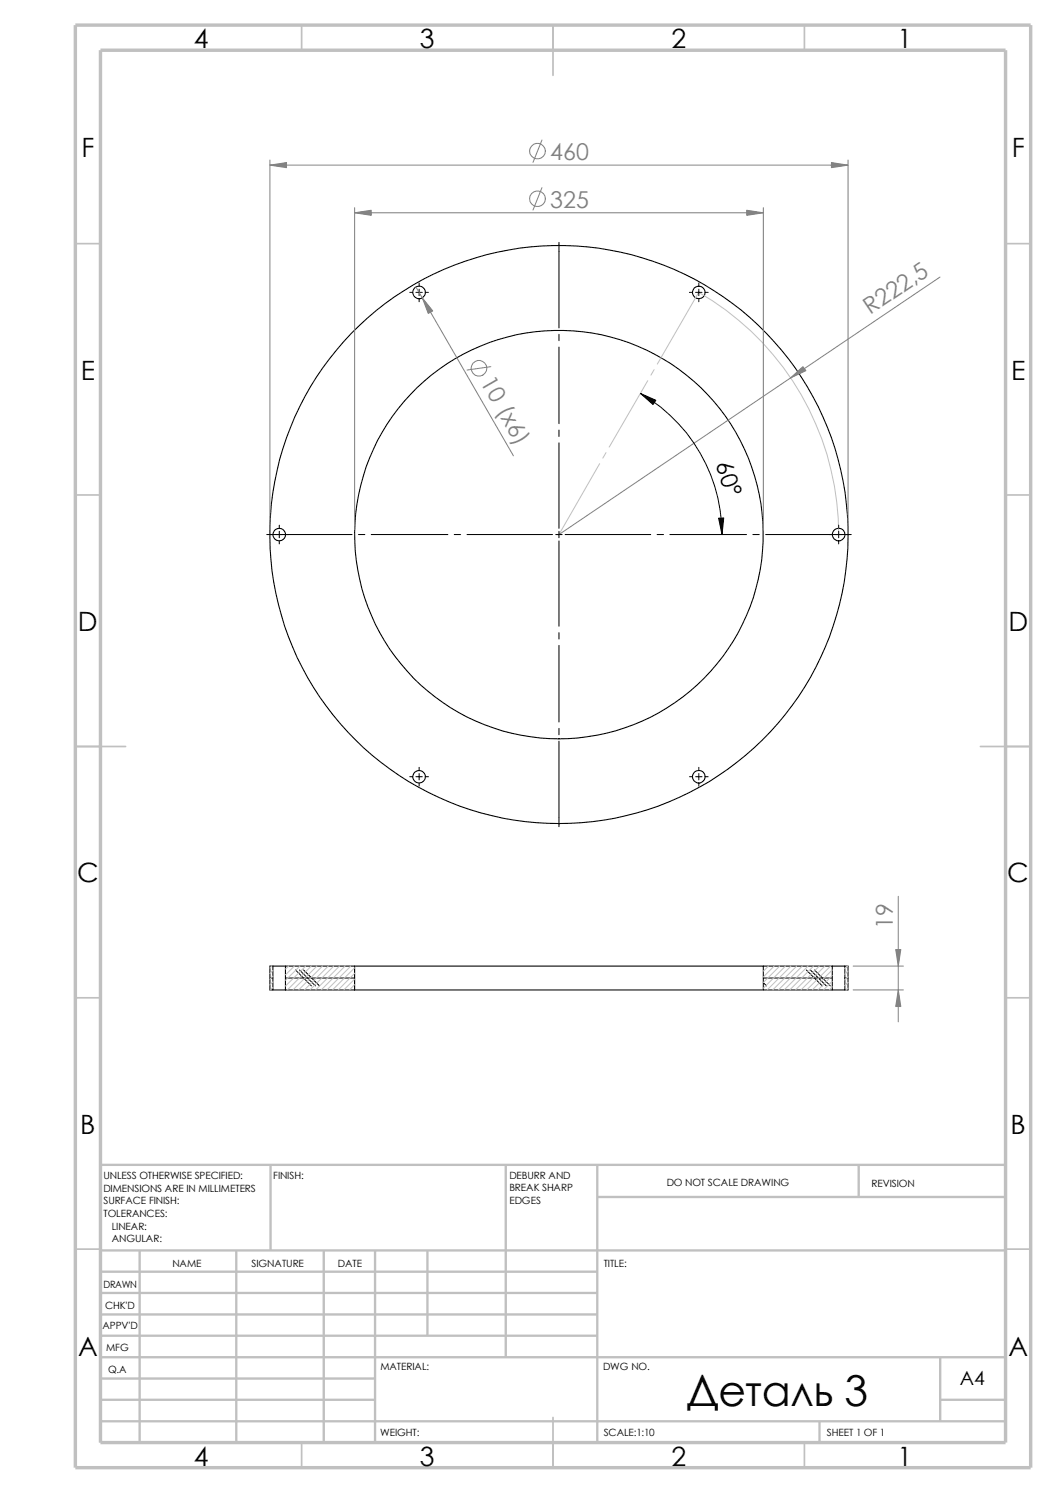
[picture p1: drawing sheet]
<svg xmlns="http://www.w3.org/2000/svg" width="210mm" height="297mm" viewBox="0 0 210 297" stroke-linecap="round" stroke-linejoin="round" font-family="sans-serif">
<g fill="none" stroke="#c0c0c0" stroke-width=".34">
<path d="M60 5v5M110 5v10M160 5v5M15 48.5h5M200 48.5h5M15 98.5h5M200 98.5h5M15 148.5h10M195 148.5h10M15 198.5h5M200 198.5h5M15 248.5h5"/>
<path d="M200 248.5h5M60 287v5M110 282v10M160 287v5"/>
</g>
<g fill="none" stroke="#c0c0c0" stroke-width=".47">
<path d="M53.8 231.7v17.1M100.6 231.7v38.3M118.8 238.1h81.2M118.8 231.7v55.3M170.8 231.7v6.4M200 231.7h-180v55.3M20 248.8h180M20 253h98.8M20 257.2h98.8M27.8 248.8v38.2M47 248.8v38.2M64.4 248.8v38.2"/>
<path d="M74.6 248.8v38.2M85 248.8v16.9M20 278.5h54.6M20 270h180M20 274.2h54.6M20 261.5h98.8M20 265.7h98.8M187 270v12.7M187 278.5h13M20 282.7h180M163 282.7v4.3"/>
</g>
<path d="M15 5h190v287h-190zM20 10h180v277h-180z" fill="none" stroke="#c0c0c0" stroke-width=".68" stroke-linecap="butt"/>
<g fill="none" stroke="#000" stroke-width=".21">
<path d="M54.3 192.2h-.6v4.7h.6M54.3 192.2v4.7M54.3 192.2h2.5M54.3 196.9h2.5M56.8 192.2h13.7M56.8 196.9h13.7M56.8 192.2v4.7M70.5 192.2v4.7M70.5 196.9h81.3M70.5 192.2h81.3M151.8 192.2v4.7M151.8 192.2h13.7"/>
<path d="M151.8 196.9h13.7M165.5 192.2h2.5M165.5 196.9h2.5M165.5 192.2v4.7M168 192.2h.7v4.7h-.7M168 192.2v4.7"/>
<circle cx="83.4" cy="58.2" r="1.26"/>
<circle cx="139" cy="58.2" r="1.24"/>
<circle cx="55.5" cy="106.4" r="1.24"/>
<circle cx="111.1" cy="106.3" r="57.5"/>
<circle cx="111.2" cy="106.4" r="40.6"/>
<circle cx="166.8" cy="106.4" r="1.26"/>
<circle cx="83.3" cy="154.5" r="1.24"/>
<circle cx="139" cy="154.5" r="1.26"/>
</g>
<g fill="none" stroke="#000" stroke-width=".2">
<path d="M81.5 58.2h.6M82.7 58.2h1.3M83.4 56.3v.6M83.4 57.5v1.3M83.4 59.4v.6M84.6 58.2h.6M111.2 48.2v17M137.1 58.2h.6M138.3 58.2h1.3M139 56.3v.6M139 57.5v1.3M139 59.4v.6"/>
<path d="M140.2 58.2h.6M111.2 66.5v1.3M111.2 69v15.3M127.4 78.3a32.5 32.5 0 0 1 16.2 28M111.2 85.6v1.2M111.2 88.1v17M53 106.3h17M55.5 104.5v.6M55.5 105.7v1.3M55.5 107.6v.6M71.3 106.3h1.3M73.8 106.3h15.3"/>
<path d="M90.3 106.3h1.3M92.9 106.3h17M110.5 106.3h1.3M111.2 105.7v1.3M111.2 107.6v17M112.4 106.3h17M130.7 106.3h1.3M133.2 106.3h15.3M149.7 106.3h1.3M152.3 106.3h17M166.8 104.5v.6M166.8 105.7v1.3"/>
<path d="M166.8 107.6v.6M111.2 125.9v1.2M111.2 128.4v15.2M81.5 154.5h.6M82.7 154.5h1.3M83.4 152.7v.6M83.4 153.9v1.3M83.4 155.8v.6M84.6 154.5h.6M111.2 144.9v1.3M111.2 147.4v17.1M137.1 154.5h.6"/>
<path d="M138.3 154.5h1.3M139 152.7v.6M139 153.9v1.3M139 155.8v.6M140.2 154.5h.6M53.7 194.6h.6M56.8 194.6h13.7M58.8 193l3.1 3.1M59.6 193l3.1 3.1M60.4 193l3.1 3.1M151.8 194.6h13.7M151.8 195.5l.6 .6"/>
<path d="M160.4 193l3.1 3.1M161.2 193l3.1 3.1M162 193l3.1 3.1M168 194.6h.7"/>
</g>
<g fill="none" stroke="#c0c0c0" stroke-width=".2">
<path d="M139 58.1l-8.3 14.3M139 58.2a55.6 55.6 0 0 1 27.8 48.1M128.8 75.7l-7.6 13.2M130.1 73.5l-.6 1.1M119.3 92.2l-8.3 14.4M120.5 90l-.6 1.1M54.1 192.2l-.4 .4M54.3 193l-.6 .7M54.3 194.2l-.6 .6M54.3 195.3l-.6 .6M54.3 196.4l-.5 .5M57.4 192.2l-.6 .6"/>
<path d="M58.5 192.2l-1.7 1.7M59.6 192.2l-2.8 2.8M60.8 192.2l-4 4M61.9 192.2l-4.8 4.7M63 192.2l-4.7 4.7M64.1 192.2l-4.7 4.7M65.3 192.2l-4.8 4.7M66.4 192.2l-4.8 4.7M67.5 192.2l-4.7 4.7M68.6 192.2l-4.7 4.7M69.8 192.2l-4.8 4.7M70.5 192.5l-4.4 4.4"/>
<path d="M70.5 193.6l-3.2 3.3M70.5 194.8l-2.1 2.1M70.5 195.9l-1 1M152.8 192.2l-1 1M154 192.2l-2.2 2.2M155.1 192.2l-3.3 3.3M156.2 192.2l-4.4 4.4M157.3 192.2l-4.7 4.7M158.5 192.2l-4.8 4.7M159.6 192.2l-4.8 4.7M160.7 192.2l-4.7 4.7M161.8 192.2l-4.7 4.7"/>
<path d="M162.9 192.2l-4.7 4.7M164 192.2l-4.7 4.7M165.2 192.2l-4.8 4.7M165.5 195.2l-1.7 1.7M165.5 193l-4 3.9M165.5 194.1l-2.8 2.8M165.5 196.3l-.6 .6M168.5 192.2l-.5 .5M168.7 193.2l-.7 .6M168.7 194.3l-.7 .6M168.7 195.4l-.7 .6M168.7 196.6l-.4 .3"/>
</g>
<g fill="none" stroke="#808080" stroke-width=".2">
<path d="M53.7 31.8v73.6M53.7 32.9h115M107.8 37.3l-1.8 4.5M107.8 27.9l-1.8 4.4M168.7 31.8v73.6M70.5 41.3v64.1M70.5 42.3h81.3M82.7 57.1l19.4 33.6M151.8 41.3v64.1M186.9 55.1l-75.7 51.2M97.6 72.9l-4.7 .7M178.6 178.3v25"/>
<path d="M169.7 196.9h10M169.7 192.2h10"/>
<circle cx="106.9" cy="39.5" r="1.56"/>
<circle cx="106.9" cy="30.1" r="1.56"/>
<circle cx="95.2" cy="73.3" r="1.56"/>
</g>
<g fill="#808080" stroke="#808080" stroke-width=".2">
<path d="M157.2 75.2l2.5-2.3 .6 .8z"/>
<path d="M148.5 41.8l3.3 .5-3.3 .5z"/>
<path d="M53.7 32.9l3.3-.6v1.1z"/>
<path d="M165.4 32.3l3.3 .6-3.3 .5z"/>
<path d="M70.5 42.3l3.3-.5v1z"/>
<path d="M84 59.3l2.1 2.5-.9 .6z"/>
<path d="M178.6 196.9l.6 3.3h-1.1z"/>
<path d="M178.1 188.9h1.1l-.6 3.3z"/>
</g>
<path d="M127.4 78.3l3 1.3-.5 .9zM142.9 103.1l1-.1-.3 3.3z" fill="#000" stroke="#000" stroke-width=".2"/>
<text font-size="8.5" x="136.6" y="279.7">Деталь 3</text>
<g font-size="5.3">
<text x="38.5" y="9.6">4</text>
<text x="83.5" y="9.6">3</text>
<text x="133.5" y="9.6">2</text>
<text x="178.5" y="9.6">1</text>
<text x="16.2" y="31.3">F</text>
<text x="201.2" y="31.3">F</text>
<text x="16" y="75.6">E</text>
<text x="201.1" y="75.6">E</text>
<text x="15.5" y="125.6">D</text>
<text x="200.6" y="125.6">D</text>
<text x="15.3" y="175.6">C</text>
<text x="200.3" y="175.6">C</text>
<text x="16" y="225.6">B</text>
<text x="201" y="225.6">B</text>
<text x="15.5" y="269.8">A</text>
<text x="200.5" y="269.8">A</text>
<text x="38.5" y="291.6">4</text>
<text x="83.5" y="291.6">3</text>
<text x="133.5" y="291.6">2</text>
<text x="178.5" y="291.6">1</text>
</g>
<g font-size="4.6" fill="#808080">
<text x="109.4" y="31.9">460</text>
<text x="109.4" y="41.3">325</text>
<text x="173.1" y="62.7" transform="rotate(-34 173.1 62.7)">R222,5</text>
<text x="95.5" y="76" transform="rotate(60 95.5 76)">10 (х6)</text>
<text x="177.5" y="184.8" transform="rotate(-90 177.5 184.8)">19</text>
</g>
<text font-size="4.6" x="142.3" y="92.4" transform="rotate(72 142.3 92.4)">60°</text>
<text font-size="3.9" x="190.9" y="275.5">A4</text>
<g font-size="2">
<text x="20.6" y="234.6">UNLESS OTHERWISE SPECIFIED:</text>
<text x="20.6" y="237.1">DIMENSIONS ARE IN MILLIMETERS</text>
<text x="20.6" y="239.6">SURFACE FINISH:</text>
<text x="54.4" y="234.6">FINISH:</text>
<text x="101.3" y="239.5">EDGES</text>
<text x="101.3" y="234.5">DEBURR AND</text>
<text x="101.3" y="237">BREAK SHARP</text>
<text x="132.6" y="236">DO NOT SCALE DRAWING</text>
<text x="173.3" y="236.2">REVISION</text>
<text x="20.6" y="242.1">TOLERANCES:</text>
<text x="22.2" y="244.6">LINEAR:</text>
<text x="22.2" y="247.1">ANGULAR:</text>
<text x="50" y="252">SIGNATURE</text>
<text x="67.2" y="252">DATE</text>
<text x="120.1" y="252">TITLE:</text>
<text x="20.6" y="256.2">DRAWN</text>
<text x="34.3" y="252.1">NAME</text>
<text x="20.9" y="260.4">CHK'D</text>
<text x="20.4" y="264.5">APPV'D</text>
<text x="21.1" y="268.8">MFG</text>
<text x="21.5" y="273.1">Q.A</text>
<text x="75.6" y="272.5">MATERIAL:</text>
<text x="119.9" y="272.5">DWG NO.</text>
<text x="75.6" y="285.6">WEIGHT:</text>
<text x="120.1" y="285.6">SCALE:1:10</text>
<text x="164.5" y="285.6">SHEET 1 OF 1</text>
</g>
</svg>
